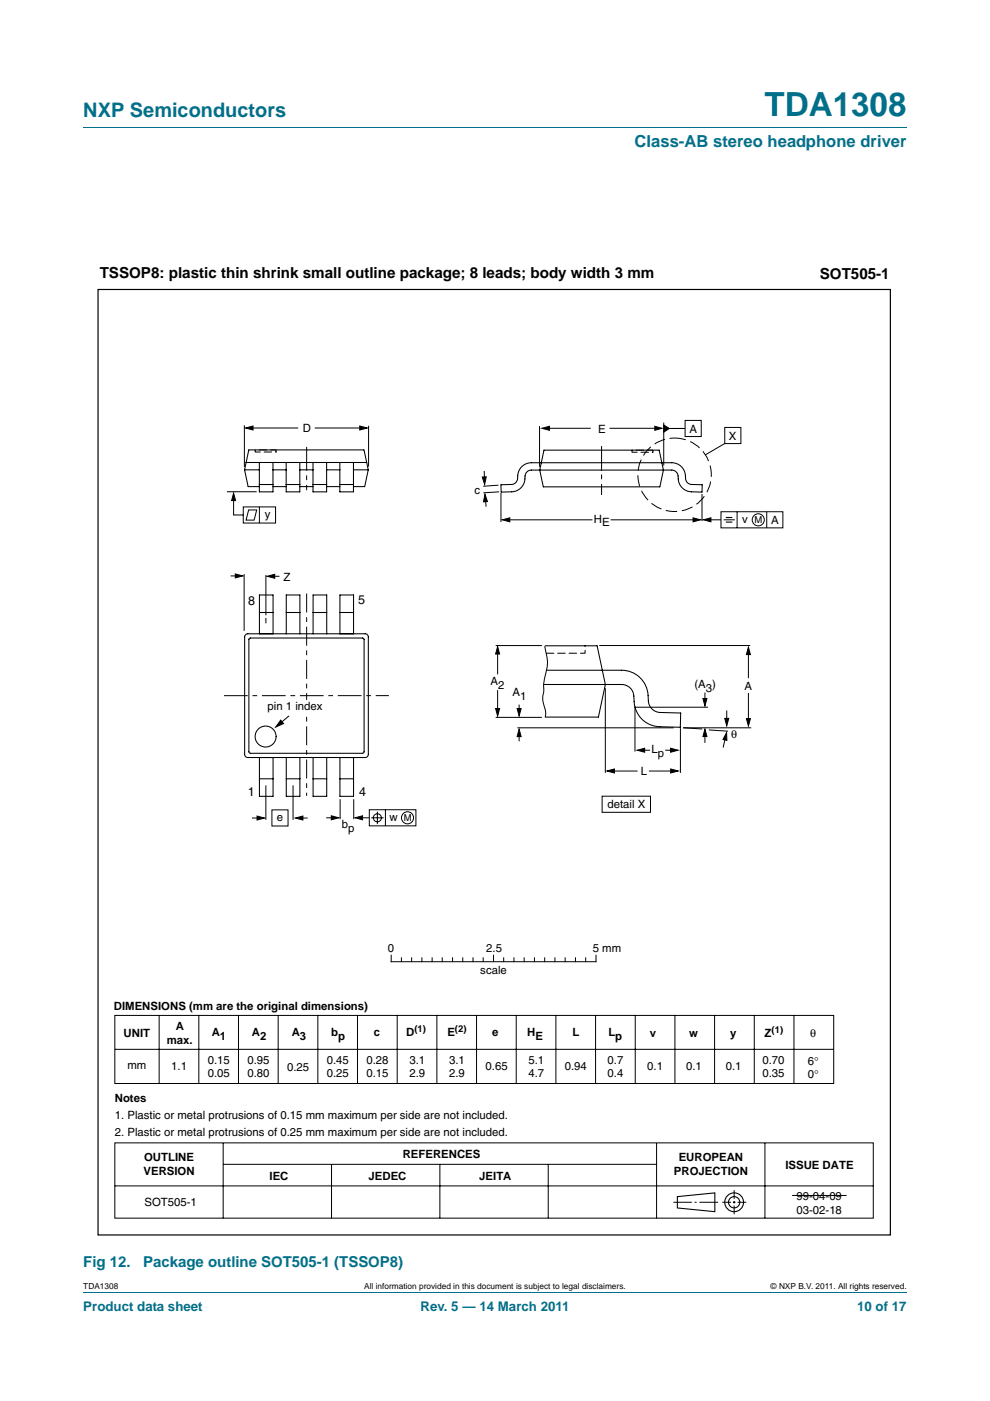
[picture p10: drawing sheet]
<svg xmlns="http://www.w3.org/2000/svg" width="210mm" height="297mm" viewBox="0 0 210 297" stroke-linecap="round" stroke-linejoin="round" font-family="sans-serif">
<path d="M17.7 27h174.6M17.7 273.9h174.6" fill="none" stroke="#00708a" stroke-width=".21"/>
<g fill="none" stroke="#000" stroke-width=".21">
<path d="M51.8 90.2v8.8M53 90.7h10.2M66.8 90.7h10.2M78.2 90.3v8.6M102.7 99.9l.1 2.2M114.4 90.3v8.7M115.7 90.8h9.6M129.3 90.8h10.4M140.8 89.6v9.1M141.3 90.8h4M145.3 89.1h3.4v3.5h-3.4zM153.7 90.6h3.4v3.4h-3.4z"/>
<path d="M153.7 94l-4.1 2.5M48.1 104.3h6.3M49.5 105.2v4h2.1M51.6 107.5h6.8v3.4h-6.8zM52.7 108.1h1.7l-.5 2.2h-1.7zM55 107.5v3.4M102.9 105.3l.2 2.1M105.7 102.9l-3.2 .2M105.9 104.3l-3.4 .2M106.3 104.5v6.2M107.3 110.2h18.4M129.5 110.2h18.1"/>
<path d="M148.9 104.7v5.8M150.1 110.2h2.8M152.9 108.5h13.1v3.4h-13.1zM153.5 110.2h2.4M156.3 108.5v3.4M162.6 108.5v3.4M48.9 122.1h2M51.8 121.7v12.1M56.4 121.9v8.5M56.4 131v1.2M57.3 122.2h2M105.1 136.9h9.8"/>
<path d="M105.5 137.7v5.3M115.5 137a10 10 0 0 1 0 6.7l-.2 1.4v1.3a5.8 5.8 0 0 0 .3 4l.1 1-.1 .6M127.1 136.9h32M158.7 138.3v5.5M61.3 151.8l-2.4 2M105.1 152.1h9.8M105.5 146.3v4.8M109.7 154.3h33.2M110.1 149.4v1.9M110.1 155.6v1.6M128.4 145.9v18M134.7 149.8v9.5"/>
<path d="M134.7 149.9h15.5M136.1 159.1h1.8M141.1 159.1h1.6M144.3 154.4v9.5M144.9 154.3l4 .3M144.9 154.3h14.4M149.5 146.8v1.9M149.5 155.6v1.9M150.4 154.8l4 .2M154 155.9l-.6 2.6M154.1 150.6v2.6M158.7 146.9v6"/>
<path d="M53.5 173.4h1.9M56.4 166.5v7.3M57.7 171.7h3.4v3.4h-3.4zM62.2 166.5v7.3M63.5 173.4h1.8M69.2 173.4h1.8M72.1 169.4v4.3M75 169.4v4.3M76.2 173.4h2.1M78.3 171.7h9.9v3.4h-9.9zM78.7 173.4h2.7M80 172.1v2.6"/>
<path d="M81.7 171.7v3.4M127.7 168.8h10.3v3.4h-10.3zM129.4 163.5h5.8M137.6 163.5h5.5M24.4 215.3h152.4v14.4h-152.4zM33.8 215.3v14.4M42.2 215.3v14.4M50.6 215.3v14.4M59 215.3v14.4M67.4 215.3v14.4M75.8 215.3v14.4M83 202.5v1.4h43.4"/>
<path d="M84.2 215.2v14.5M85.1 203.1v.8M87.3 203.1v.8M89.5 203.1v.8M91.7 203.1v.8M92.7 215.3v14.4M93.8 203.1v.8M96 203.1v.8M98.2 203.1v.8M100.3 203.1v.8M101.1 215.3v14.4M102.5 203.1v.8"/>
<path d="M104.7 202.5v1.4M106.8 203.1v.8M109 203.1v.8M109.5 215.3v14.4M111.2 203.1v.8M113.4 203.1v.8M115.5 203.1v.8M117.7 203.1v.8M117.9 215.3v14.4M119.9 203.1v.8M122.1 203.1v.8M124.2 203.1v.8"/>
<path d="M126.3 215.3v14.4M126.4 202.5v1.4M134.7 215.3v14.4M143.2 215.3v14.4M151.6 215.3v14.4M160 215.2v14.5M168.4 215.3v14.4M24.4 222.5h152.4M24.4 242.3h160.8v16h-160.8zM24.4 251.4h160.8M47.3 242.3v16M47.4 246.9h91.8"/>
<path d="M70.3 246.9v11.4M93.3 246.9v11.4M116.3 246.9v11.4M139.3 242.3v16M142.8 254.9h3.9M147.3 254.9h.5M148.4 254.9h3.9M153.2 254.9h1.8M155.4 254.9h.6M155.7 252.3v1.9M155.7 254.6v.6M155.7 255.6v1.8"/>
<path d="M156.4 254.9h1.9M162.2 242.3v16M168 253.5h11.6"/>
<circle cx="160.8" cy="110.2" r="1.28"/>
<circle cx="80" cy="173.4" r=".86"/>
<circle cx="86.4" cy="173.4" r="1.28"/>
</g>
<g fill="none" stroke="#000" stroke-width=".23">
<path d="M143.7 253.7l7.9-.8v4l-7.9-.8z"/>
<circle cx="155.7" cy="254.9" r="1.2"/>
<circle cx="155.7" cy="254.9" r="1.99"/>
</g>
<g fill="#000" stroke="#000" stroke-width=".21">
<path d="M52.1 90.7l1.6-.4v.9zM76.3 90.3l1.6 .4-1.6 .5zM114.9 90.8l1.6-.4v.8zM138.9 90.4l1.5 .4-1.5 .4zM140.8 90.1l1.2 .7-1.2 .8zM49.5 104.5l.5 1.6h-.9zM102.3 101.1h.8l-.3 1.6zM102.9 104.8l.5 1.5-.9 .1zM106.5 110.2l1.6-.4v.8zM147 109.8l1.6 .4-1.6 .4zM149.2 110.2l1.6-.4v.8zM49.9 121.7l1.6 .4-1.6 .4z"/>
<path d="M56.7 122.2l1.6-.4v.8zM105.5 137.1l.5 1.6h-.9zM158.7 137.2l.5 1.6h-.9zM59.5 152.7l.6 .7-1.6 .8zM105.1 150.2h.9l-.5 1.6zM110.1 154.6l.4 1.6h-.8zM109.7 150.2h.8l-.4 1.6zM135.2 159.1l1.5-.5v.9zM142.2 158.6l1.6 .5-1.6 .4zM149.5 154.6l.4 1.6h-.8zM149.1 148.1h.8l-.4 1.6zM154.1 155.3l.1 1.7-.9-.2z"/>
<path d="M153.7 152.3h.9l-.5 1.6zM158.3 152.4h.9l-.5 1.5zM54.5 173l1.6 .4-1.6 .5zM62.7 173.4l1.5-.4v.9zM70.3 173l1.6 .4-1.6 .4zM75.3 173.4l1.6-.4v.8zM128.7 163.5l1.6-.5v.9zM142.3 163l1.5 .5-1.5 .4z"/>
</g>
<path d="M65 94.8v9.1M127.6 94.6v10.3M47.5 147.5h35" fill="none" stroke="#000" stroke-width=".21" stroke-dasharray="5 1 1 1" stroke-linecap="butt"/>
<path d="M65 125.8v42.9" fill="none" stroke="#000" stroke-width=".21" stroke-dasharray="4 1 1 1" stroke-linecap="butt"/>
<path d="M154 109.7h1.3M154 110.7h1.3" fill="none" stroke="#000" stroke-width=".24"/>
<circle cx="143.1" cy="100.7" r="7.8" fill="none" stroke="#000" stroke-width=".21" stroke-dasharray="2.4 1" stroke-linecap="butt"/>
<path d="M20.8 61.4h168v200.4h-168z" fill="none" stroke="#000" stroke-width=".25"/>
<path d="M64.6 148.5h.9v2.5h-.9z" fill="#fff" stroke="#fff" stroke-width=".21"/>
<path d="M54.1 95.4h4.5v.4h-4.5zM134 95.4h4.5v.5h-4.5zM115.9 138.5h8.2v-1.6" fill="none" stroke="#000" stroke-width=".21" stroke-dasharray="1.6 .8"/>
<g fill="none" stroke="#000" stroke-width=".22">
<path d="M51.9 99.6h3.1M51.9 99.6l.7 3.6h2.4M52.2 98.1h25.6M55 98.1v6.2h2.9v-6.2M57.9 99.6h2.8M60.7 98.1v6.2h2.9v-6.2M63.6 99.6h2.8M66.4 98.1v6.2h2.9v-6.2M69.3 99.6h2.8M72.1 98.1v6.2h2.9v-6.2M75 99.6h3.1M77.2 95.4h-24.4l-.9 4.2"/>
<path d="M77.2 95.4l.9 4.2M78.1 99.6l-.7 3.6h-2.4M115.4 95.4h24.4l.9 4.3-.7 3.5h-24.8l-.7-3.5zM55 102.7h2.9M57.9 103.2h2.8M60.7 102.7h2.9M63.6 103.2h2.8M66.4 102.7h2.9M69.3 103.2h2.8M72.1 102.7h2.9M106.3 102.8l2.2-.1a1.49 1.49 0 0 0 1.3-1.9 2.88 2.88 0 0 1 2.9-2.7h29.8a2.98 2.98 0 0 1 2.9 3.4 1.33 1.33 0 0 0 1.3 1.2l2.2 .1v1.5a4.6 4.6 0 0 1-4.4-1.1 4.1 4.1 0 0 1-.8-2.7 1.33 1.33 0 0 0-1.2-.8h-29.8a1.49 1.49 0 0 0-1.4 1.8 2.88 2.88 0 0 1-2.8 2.8h-2.2zM52.1 134.6l.5-.2h24.9a.67 .67 0 0 1 .6 .6v24.9a.67 .67 0 0 1-.6 .7h-24.9a.67 .67 0 0 1-.7-.7v-24.9z"/>
<path d="M53 135.3h23.9l.3 .1v24l-.1 .3h-24l-.3-.2v-23.9zM55 134.4v-8.3h2.9v8.3M55 129.9h2.9M60.7 134.4v-8.3h2.9v8.3M60.7 129.9h2.9M66.4 134.4v-8.3h2.9v8.3M66.4 129.9h2.9M72.1 134.4v-8.3h2.9v8.3M72.1 129.9h2.9M115.6 136.9h11.1l1.7 8.2-1.5 6.9h-11.3M115.9 142.1h16a5.8 5.8 0 0 1 5.6 6.5 2.58 2.58 0 0 0 2.5 2.5l4.4 .1-.1 3-4.3-.1a5.8 5.8 0 0 1-5.6-6.5 2.59 2.59 0 0 0-2.5-2.5h-16.6M55 160.6v8.2h2.9v-8.2"/>
<path d="M55 165.1h2.9M60.7 160.6v8.2h2.9v-8.2M60.7 165.1h2.9M66.4 160.6v8.2h2.9v-8.2M66.4 165.1h2.9M72.1 160.6v8.2h2.9v-8.2M72.1 165.1h2.9"/>
<circle cx="56.3" cy="156.2" r="2.22"/>
</g>
<text font-size="7" fill="#00708a" x="162.1" y="24.6">TDA1308</text>
<text font-size="4.2" fill="#00708a" x="17.7" y="24.9">NXP Semiconductors</text>
<text font-size="3.5" fill="#00708a" x="134.6" y="31.1">Class-AB stereo headphone driver</text>
<g font-size="3.2">
<text x="21.1" y="59">TSSOP8: plastic thin shrink small outline package; 8 leads; body width 3 mm</text>
<text x="173.9" y="59.1">SOT505-1</text>
</g>
<g font-size="3.2" fill="#00708a">
<text x="17.7" y="268.6">Fig 12.</text>
<text x="30.4" y="268.6">Package outline SOT505-1 (TSSOP8)</text>
</g>
<g font-size="2.8" fill="#00708a">
<text x="17.7" y="277.9">Product data sheet</text>
<text x="89.2" y="277.9">Rev. 5 — 14 March 2011</text>
<text x="181.8" y="277.9">10 of 17</text>
</g>
<g font-size="2.7">
<text x="52.6" y="128.2">8</text>
<text x="76" y="128.1">5</text>
<text x="52.6" y="168.7">1</text>
<text x="76.2" y="168.7">4</text>
</g>
<g font-size="2.4">
<text x="64.3" y="91.6">D</text>
<text x="126.9" y="91.7">E</text>
<text x="146.2" y="91.7">A</text>
<text x="154.6" y="93.2">X</text>
<text x="100.6" y="104.7">c</text>
<text x="56.2" y="109.9">y</text>
<text x="126" y="110.8">H</text>
<text x="127.7" y="111.6">E</text>
<text x="157.4" y="110.9">v</text>
<text x="163.5" y="111.1">A</text>
<text x="60.1" y="123.2">Z</text>
<text x="104.1" y="145.3">A</text>
<text x="105.7" y="146.1">2</text>
<text x="108.7" y="147.6">A</text>
<text x="110.3" y="148.4">1</text>
<text x="147.3" y="145.8">(A )</text>
<text x="149.7" y="146.6">3</text>
<text x="157.9" y="146.3">A</text>
<text x="56.7" y="150.6">pin 1 index</text>
<text x="138.2" y="159.6">L</text>
<text x="139.6" y="160.5">p</text>
<text x="155.1" y="156.5">θ</text>
<text x="135.9" y="164.3">L</text>
<text x="128.8" y="171.4">detail X</text>
<text x="58.7" y="174.1">e</text>
<text x="72.5" y="175.6">b</text>
<text x="73.8" y="176.4">p</text>
<text x="82.6" y="174.1">w</text>
<text x="82.3" y="201.8">0</text>
<text x="103.1" y="201.8">2.5</text>
<text x="125.7" y="201.8">5 mm</text>
<text x="101.9" y="206.6">scale</text>
<text x="24.2" y="214.1">DIMENSIONS (mm are the original dimensions)</text>
<text x="26.2" y="219.8">UNIT</text>
<text x="35.4" y="221.4">max.</text>
<text x="37.3" y="218.4">A</text>
<text x="44.9" y="219.6">A</text>
<text x="46.6" y="220.4">1</text>
<text x="53.4" y="219.6">A</text>
<text x="55.2" y="220.4">2</text>
<text x="61.9" y="219.6">A</text>
<text x="63.6" y="220.4">3</text>
<text x="70.2" y="219.6">b</text>
<text x="71.7" y="220.4">p</text>
<text x="79.3" y="219.6">c</text>
<text x="86.2" y="219.6">D</text>
<text x="94.9" y="219.6">E</text>
<text x="104.4" y="219.6">e</text>
<text x="111.8" y="219.6">H</text>
<text x="113.6" y="220.4">E</text>
<text x="121.4" y="219.6">L</text>
<text x="129" y="219.6">L</text>
<text x="130.5" y="220.4">p</text>
<text x="137.8" y="219.8">v</text>
<text x="146.2" y="219.8">w</text>
<text x="154.8" y="219.8">y</text>
<text x="162.2" y="219.8">Z</text>
<text x="171.8" y="219.8">θ</text>
<text x="27" y="226.8">mm</text>
<text x="36.3" y="226.9">1.1</text>
<text x="44.1" y="225.5">0.15</text>
<text x="52.5" y="225.5">0.95</text>
<text x="60.9" y="227">0.25</text>
<text x="69.3" y="225.5">0.45</text>
<text x="77.7" y="225.5">0.28</text>
<text x="86.8" y="225.5">3.1</text>
<text x="95.2" y="225.5">3.1</text>
<text x="103" y="227">0.65</text>
<text x="112.1" y="225.5">5.1</text>
<text x="119.8" y="227">0.94</text>
<text x="128.9" y="225.5">0.7</text>
<text x="137.3" y="227">0.1</text>
<text x="145.5" y="227">0.1</text>
<text x="153.9" y="227">0.1</text>
<text x="161.7" y="225.5">0.70</text>
<text x="171.4" y="225.7">6°</text>
<text x="24.4" y="233.6">Notes</text>
<text x="44.1" y="228.4">0.05</text>
<text x="52.5" y="228.4">0.80</text>
<text x="69.3" y="228.4">0.25</text>
<text x="77.7" y="228.4">0.15</text>
<text x="86.8" y="228.4">2.9</text>
<text x="95.2" y="228.4">2.9</text>
<text x="112.1" y="228.4">4.7</text>
<text x="128.9" y="228.4">0.4</text>
<text x="161.7" y="228.4">0.35</text>
<text x="171.4" y="228.6">0°</text>
<text x="24.4" y="237.2">1. Plastic or metal protrusions of 0.15 mm maximum per side are not included.</text>
<text x="24.4" y="240.8">2. Plastic or metal protrusions of 0.25 mm maximum per side are not included.</text>
<text x="85.4" y="245.6">REFERENCES</text>
<text x="30.4" y="249.2">VERSION</text>
<text x="30.6" y="246.3">OUTLINE</text>
<text x="57.2" y="250.1">IEC</text>
<text x="78.2" y="250.1">JEDEC</text>
<text x="101.7" y="250.1">JEITA</text>
<text x="142.9" y="249.2">PROJECTION</text>
<text x="144" y="246.3">EUROPEAN</text>
<text x="166.6" y="247.8">ISSUE DATE</text>
<text x="30.6" y="255.7">SOT505-1</text>
<text x="168.9" y="254.3">99-04-09</text>
<text x="168.9" y="257.3">03-02-18</text>
</g>
<g font-size="2">
<text x="160" y="110.9">M</text>
<text x="85.6" y="174.1">M</text>
<text x="87.9" y="218.8">(1)</text>
<text x="96.5" y="218.8">(2)</text>
<text x="163.7" y="219">(1)</text>
</g>
<g font-size="1.8">
<text x="17.7" y="273.3">TDA1308</text>
<text x="77.3" y="273.3">All information provided in this document is subject to legal disclaimers.</text>
<text x="163.5" y="273.3">© NXP B.V. 2011. All rights reserved.</text>
</g>
</svg>
